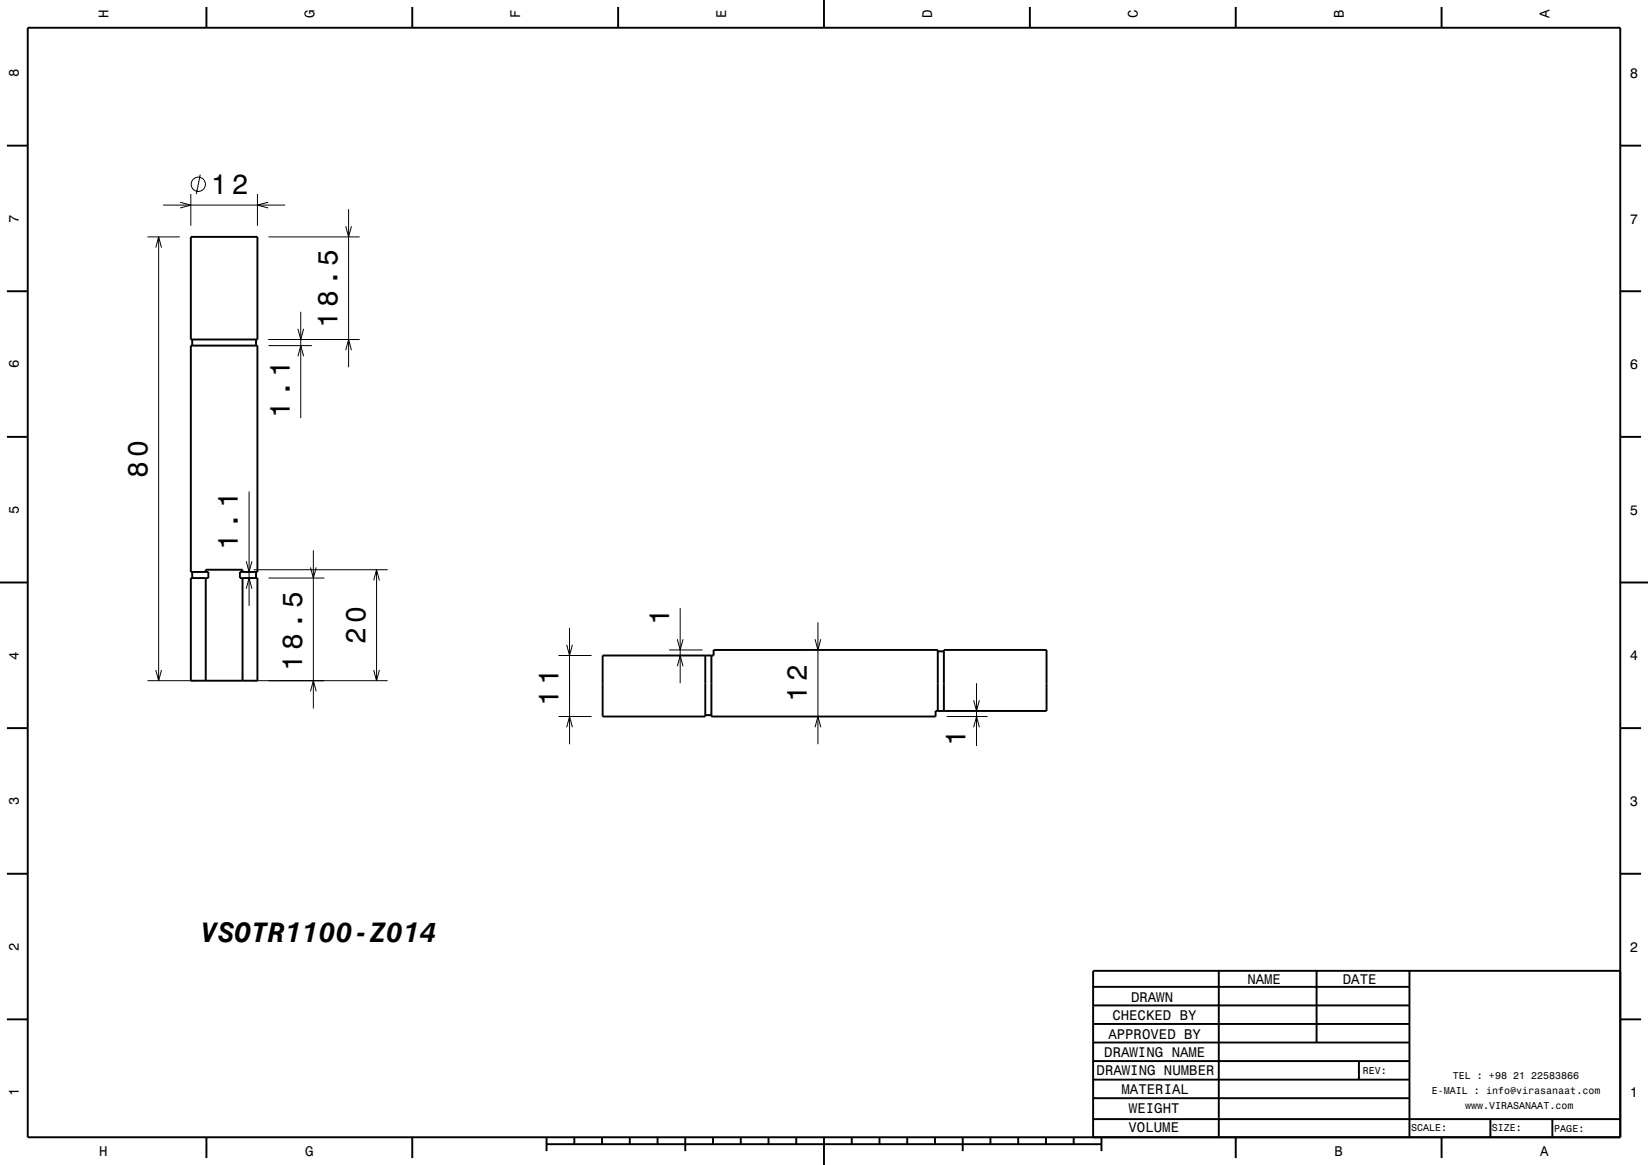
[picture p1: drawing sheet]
<svg xmlns="http://www.w3.org/2000/svg" width="297mm" height="210mm" viewBox="0 0 297 210" stroke-linecap="round" stroke-linejoin="round" font-family="sans-serif">
<g fill="none" stroke="#000" stroke-width=".18">
<path d="M29.4 37h22M32.5 36.5l1.9 .5-1.9 .5M34.4 35v5.7M36.1 31.5l-.7 3.5M46.4 35v5.7M48.3 36.5l-1.9 .5 1.9 .5M62.8 37.7v28.5M26.6 42.7h5.8M28.1 44.6l.5-1.9 .5 1.9M28.6 42.7v80M48.4 42.7h16.4M53.7 59.3l.5 1.9 .5-1.9"/>
<path d="M54.2 56.2v19.2M62.3 40.8l.5 1.9 .5-1.9M48.4 62.3h7.8M48.4 61.2h16.4M53.7 64.2l.5-1.9 .5 1.9M62.3 63.1l.5-1.9 .5 1.9M44.9 88.6v20.6M56.5 99.2v28.5M44.4 101.2l.5 1.9 .5-1.9M44.4 106.1l.5-1.9 .5 1.9M45.7 102.7h24.2M48.4 104.2h10.1"/>
<path d="M56 102.3l.5 1.9 .5-1.9M67.3 104.6l.6-1.9 .5 1.9M67.9 102.7v20M100.6 118.2h6M102.1 116.2l.5 2 .6-2M102.6 113.2v21M120.6 117.2h6M122.1 115.2l.5 2 .5-2M122.6 109.6v13.6M146.9 115.2l.5 2 .5-2M147.4 112.2v22M26.6 122.7h8.5"/>
<path d="M28.1 120.8l.5 1.9 .5-1.9M45.7 122.7h24.2M56 124.6l.5-1.9 .5 1.9M67.3 120.8l.6 1.9 .5-1.9M100.6 129.2h6M102.1 131.1l.5-1.9 .6 1.9M122.1 120.1l.5-1.9 .5 1.9M146.9 131.1l.5-1.9 .5 1.9M170.6 129.2h7.4M175.5 126.2l.5 2 .5-2M175.5 131.1l.5-1.9 .5 1.9M176 123.2v11.3"/>
<circle cx="35.7" cy="33.2" r="1.28"/>
</g>
<g fill="none" stroke="#000" stroke-width=".35">
<path d="M5 5h287v200h-287zM37.2 1.3v3.7M74.3 1.3v3.7M111.4 1.3v3.7M148.5 0v5M185.6 1.3v3.7M222.7 1.3v3.7M259.8 1.3v3.7M1.2 26.3h3.8M292 26.3h3.8M1.2 52.5h3.8M34.4 42.7h12v18.5h-12z"/>
<path d="M292 52.5h3.8M1.2 78.8h3.8M34.4 62.3h12v40.8h-3.2v1.1h3.2v18.5h-12v-18.5h3.2v-1.1h-3.2zM34.6 61.2v1.1M46.1 61.2v1.1M292 78.8h3.8M0 105h5M34.6 103.1v1.1M37.1 103.1v-.4h6.6v.4M37.1 104.2v18.5M43.7 104.2v18.5M46.1 103.1v1.1"/>
<path d="M127.1 118.2v11h-18.5v-11h20v-1h40.4v11M128.2 118.2v11h40.4v-1h20v-11h-18.5v11M169 117.4h1.1M292 105h5M1.2 131.3h3.8M127.1 128.9h1.1M292 131.3h3.8M1.2 157.5h3.8M292 157.5h3.8M197 177.9h57M219.6 174.9v30M237.3 175v12.9"/>
<path d="M254 175v30M292 175h-95v30M1.2 183.8h3.8M197 181.2h57M197 184.6h57M197 187.9h57M197 191.3h57M197 194.6h57M197 198h57M244.9 191.3v3.3M292 183.8h3.8M37.2 205v3.8"/>
<path d="M74.3 205v3.8M98.5 206.3h100M98.5 205v2.5M103.5 205v1.3M108.5 205v1.3M113.5 205v1.3M118.5 205v1.3M123.5 205v2.5M128.5 205v1.3M133.5 205v1.3M138.5 205v1.3M143.5 205v1.3"/>
<path d="M148.5 205v5M153.5 205v1.3M158.5 205v1.3M163.5 205v1.3M168.5 205v1.3M173.5 205v2.5M178.5 205v1.3M183.5 205v1.3M188.5 205v1.3M193.5 205v1.3M197 201.7h95M198.5 205v2.5"/>
<path d="M222.7 205v3.8M259.8 205v3.8M268.6 201.7v3.3M279.8 201.8v3.2"/>
</g>
<g font-size="5">
<text x="38" y="35">12</text>
<text x="60.8" y="59.1" transform="rotate(-90 60.8 59.1)">18.5</text>
<text x="52.2" y="75.4" transform="rotate(-90 52.2 75.4)">1.1</text>
<text x="26.6" y="86.1" transform="rotate(-90 26.6 86.1)">80</text>
<text x="42.9" y="99.1" transform="rotate(-90 42.9 99.1)">1.1</text>
<text x="120.6" y="112.7" transform="rotate(-90 120.6 112.7)">1</text>
<text x="65.9" y="116.1" transform="rotate(-90 65.9 116.1)">20</text>
<text x="54.5" y="120.9" transform="rotate(-90 54.5 120.9)">18.5</text>
<text x="100.6" y="127.3" transform="rotate(-90 100.6 127.3)">11</text>
<text x="145.4" y="126.5" transform="rotate(-90 145.4 126.5)">12</text>
<text x="174" y="134.5" transform="rotate(-90 174 134.5)">1</text>
<text x="36.2" y="169.9">VSOTR1100-Z014</text>
</g>
<g font-size="2.5">
<text x="19.6" y="3.3" transform="rotate(-90 19.6 3.3)">H</text>
<text x="56.7" y="3.3" transform="rotate(-90 56.7 3.3)">G</text>
<text x="93.8" y="3.3" transform="rotate(-90 93.8 3.3)">F</text>
<text x="130.9" y="3.3" transform="rotate(-90 130.9 3.3)">E</text>
<text x="168" y="3.3" transform="rotate(-90 168 3.3)">D</text>
<text x="205.1" y="3.3" transform="rotate(-90 205.1 3.3)">C</text>
<text x="242.2" y="3.3" transform="rotate(-90 242.2 3.3)">B</text>
<text x="279.3" y="3.3" transform="rotate(-90 279.3 3.3)">A</text>
<text x="3.4" y="13.9" transform="rotate(-90 3.4 13.9)">8</text>
<text x="293.7" y="14">8</text>
<text x="3.4" y="40.1" transform="rotate(-90 3.4 40.1)">7</text>
<text x="293.7" y="40.3">7</text>
<text x="3.4" y="66.4" transform="rotate(-90 3.4 66.4)">6</text>
<text x="293.7" y="66.5">6</text>
<text x="3.4" y="92.6" transform="rotate(-90 3.4 92.6)">5</text>
<text x="293.7" y="92.8">5</text>
<text x="3.4" y="118.9" transform="rotate(-90 3.4 118.9)">4</text>
<text x="293.7" y="119">4</text>
<text x="3.4" y="145.1" transform="rotate(-90 3.4 145.1)">3</text>
<text x="293.7" y="145.3">3</text>
<text x="3.4" y="171.4" transform="rotate(-90 3.4 171.4)">2</text>
<text x="293.7" y="171.5">2</text>
<text x="224.8" y="177.3">NAME</text>
<text x="242" y="177.3">DATE</text>
<text x="200.5" y="183.9">CHECKED BY</text>
<text x="203.8" y="180.5">DRAWN</text>
<text x="199" y="190.6">DRAWING NAME</text>
<text x="199.7" y="187.2">APPROVED BY</text>
<text x="3.4" y="197.6" transform="rotate(-90 3.4 197.6)">1</text>
<text x="197.6" y="193.8">DRAWING NUMBER</text>
<text x="202.1" y="197.2">MATERIAL</text>
<text x="293.7" y="197.8">1</text>
<text x="203.5" y="200.6">WEIGHT</text>
<text x="17.9" y="208.4">H</text>
<text x="55" y="208.4">G</text>
<text x="203.4" y="204.1">VOLUME</text>
<text x="240.5" y="208.4">B</text>
<text x="277.6" y="208.4">A</text>
</g>
<g font-size="1.8">
<text x="245.6" y="193.6">REV:</text>
<text x="258" y="197.2">E-MAIL : info@virasanaat.com</text>
<text x="261.8" y="194.6">TEL : +98 21 22583866</text>
<text x="254.3" y="203.9">SCALE:</text>
<text x="264" y="199.9">www.VIRASANAAT.com</text>
<text x="268.8" y="203.9">SIZE:</text>
<text x="280.1" y="204">PAGE:</text>
</g>
</svg>
